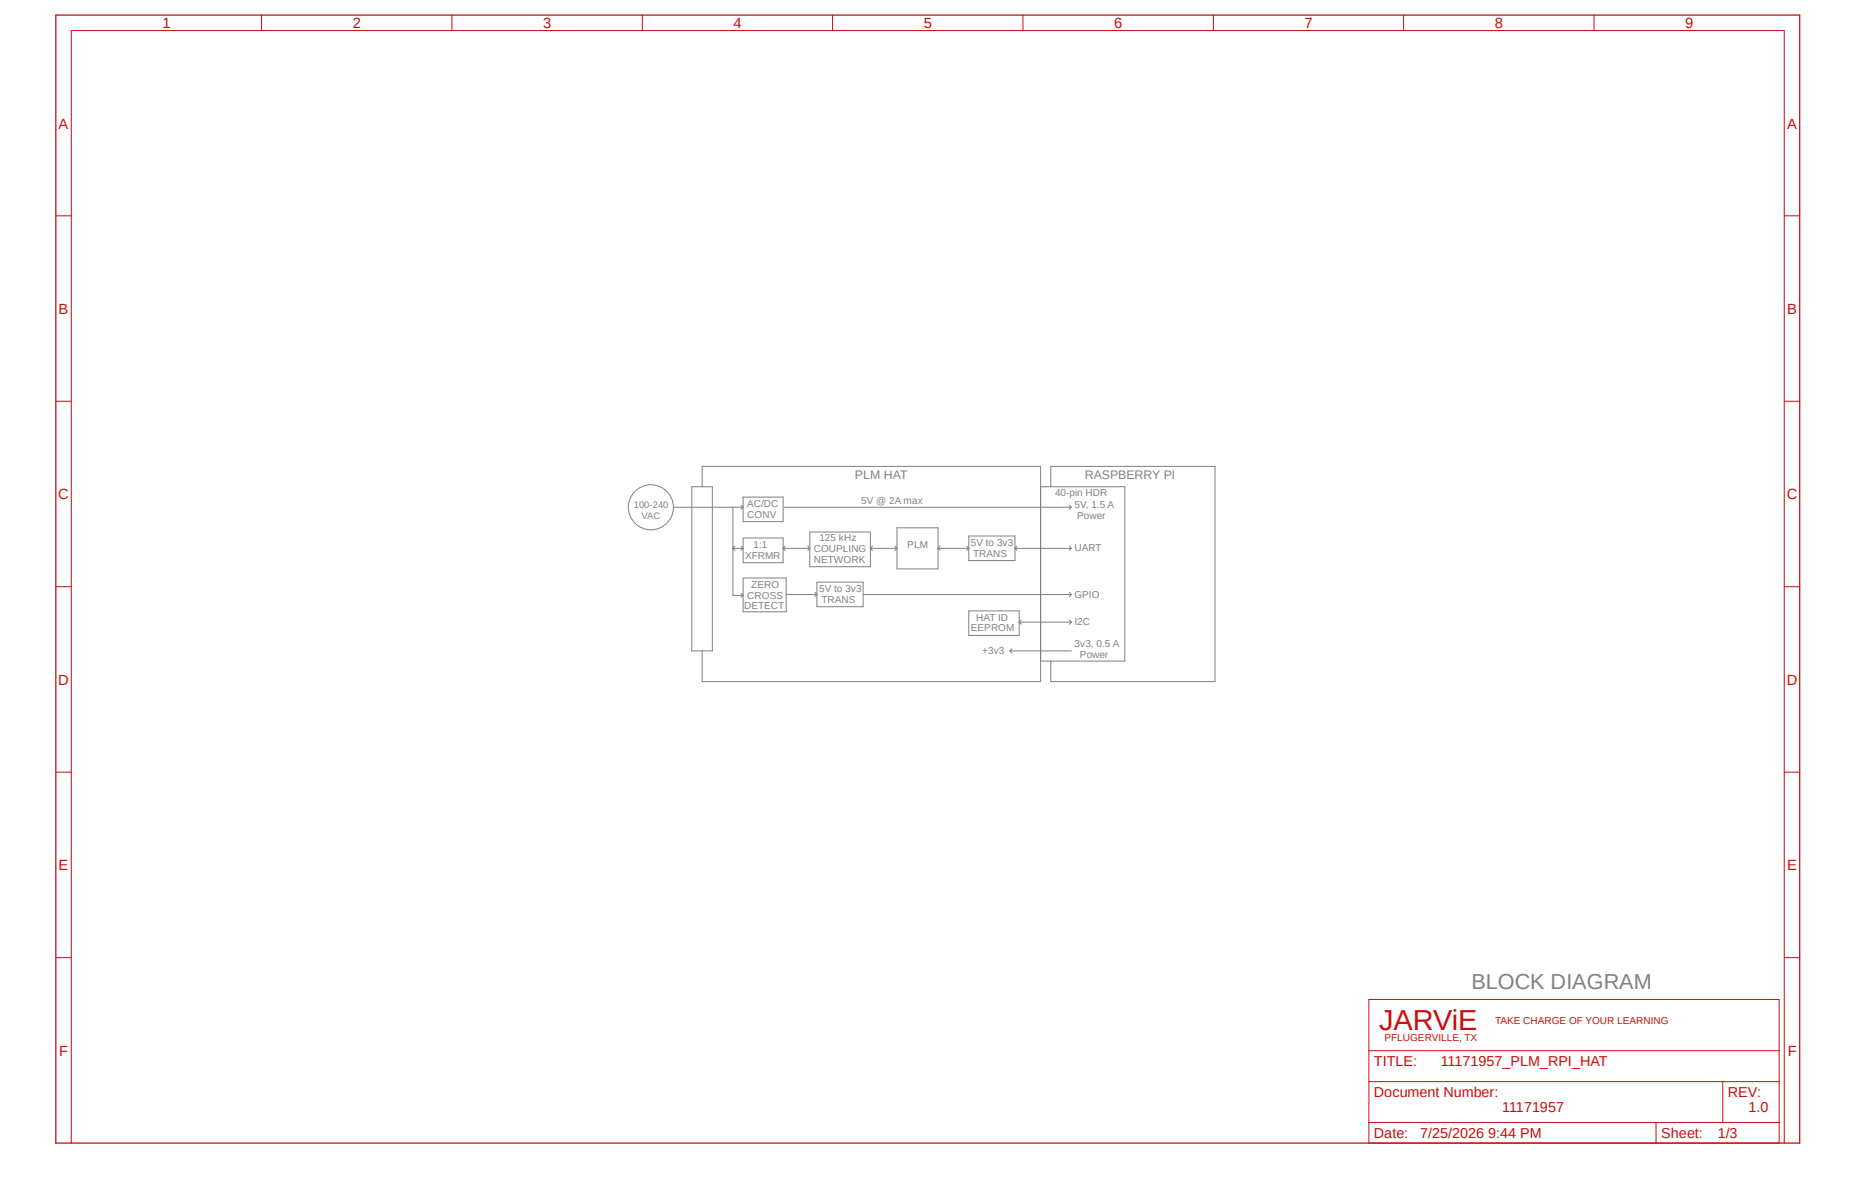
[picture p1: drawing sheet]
<svg xmlns="http://www.w3.org/2000/svg" width="432mm" height="279mm" viewBox="0 0 432 279" stroke-linecap="round" stroke-linejoin="round" font-family="sans-serif">
<path d="M12.5 3.2l406.8 263.5M419.3 3.2l-406.8 263.5" fill="none" stroke="#fff" stroke-width=".23"/>
<g fill="none" stroke="#808080" stroke-width=".23">
<path d="M156.8 118.1h16.2M161 113.3h4.8v38.3h-4.8zM163.4 113.3v-4.7h78.8v50.1h-78.8v-7.1M170.6 118.1v20.5h2.4M172.5 117.6l.5 .5M173 115.7h9.3v5.8h-9.3zM173 118.1l-.5 .5M182.5 118.1h66.9M242.2 113.3h19.6v40.6h-19.6M244.6 113.3v-4.7h38.2v50.1h-38.2v-4.8M248.9 117.6l.5 .5M249.4 118.1l-.5 .5"/>
<path d="M170.6 127.7h2.4M170.6 127.7l.5 .4M171.1 127.2l-.5 .5M172.5 127.2l.5 .5M172.5 138.2l.5 .4M173 125.3h9.3v5.7h-9.3zM173 134.6h10v7.9h-10zM173 127.7l-.5 .4M173 138.6l-.5 .5M182.3 127.7h6.2M182.3 127.7l.5 .4M182.8 127.2l-.5 .5"/>
<path d="M183 138.4h7.2M188 127.2l.5 .5M188.5 123.9h14.1v8.1h-14.1zM188.5 127.7l-.5 .4M189.7 137.9l.5 .5M190.2 135.6h10.7v5.7h-10.7zM190.2 138.4l-.5 .5M200.9 138.4h48.5M202.6 127.7h6.2M202.6 127.7l.5 .4M203.1 127.2l-.5 .5M208.3 127.2l.5 .5"/>
<path d="M208.8 122.9h9.6v9.6h-9.6zM208.8 127.7l-.5 .4M218.4 127.7h7.1M218.4 127.7l.4 .4M218.8 127.2l-.4 .5M225 127.2l.5 .5M225.5 124.8h10.8v5.7h-10.8zM225.5 127.7l-.5 .4M236.3 127.7h13.1M236.3 127.7l.4 .4M236.7 127.2l-.4 .5M248.9 127.2l.5 .5"/>
<path d="M248.9 137.9l.5 .5M249.4 127.7l-.5 .4M249.4 138.4l-.5 .5M225.5 142.2h11.7v5.8h-11.7zM235.1 151.6h14.3M235.1 151.6l.4 .4M235.5 151l-.4 .6M237.2 144.9h12.2M237.2 144.9l.5 .4M237.7 144.4l-.5 .5M248.9 144.4l.5 .5M249.4 144.9l-.5 .4"/>
<circle cx="151.5" cy="118.1" r="5.2"/>
</g>
<path d="M13 3.5h405.9v262.6h-405.9z" fill="none" stroke="#c90d0c" stroke-width=".3"/>
<g fill="none" stroke="#c90d0c" stroke-width=".23">
<path d="M60.9 3.5v3.6M105.2 3.5v3.6M149.5 3.5v3.6M193.8 3.5v3.6M238.1 3.5v3.6M282.4 3.5v3.6M326.7 3.5v3.6M371.1 3.5v3.6M13 50.2h3.6M415.3 50.2h3.6M13 93.4h3.6M415.3 93.4h3.6"/>
<path d="M13 136.6h3.6M415.3 136.6h3.6M13 179.8h3.6M415.3 179.8h3.6M13 223h3.6M318.6 232.7h95.5v33.4h-95.5zM415.3 223h3.6M318.6 251.8h95.5M318.6 244.6h95.5M401 251.8v9.6M16.6 266.1v-259h398.7v259M318.6 261.4h95.5"/>
<path d="M385.5 261.4v4.7"/>
</g>
<text font-size="6.7" fill="#c90d0c" x="321" y="239.9">JARViE</text>
<text font-size="5" fill="#808080" x="342.5" y="230.3">BLOCK DIAGRAM</text>
<g font-size="3.4" fill="#c90d0c">
<text x="37.8" y="6.5">1</text>
<text x="82.1" y="6.5">2</text>
<text x="126.4" y="6.5">3</text>
<text x="170.7" y="6.5">4</text>
<text x="215.1" y="6.5">5</text>
<text x="259.3" y="6.5">6</text>
<text x="303.7" y="6.5">7</text>
<text x="348" y="6.5">8</text>
<text x="392.3" y="6.5">9</text>
<text x="13.6" y="29.9">A</text>
<text x="416" y="29.9">A</text>
<text x="13.6" y="73.1">B</text>
<text x="416" y="73.1">B</text>
<text x="13.5" y="116.2">C</text>
<text x="415.9" y="116.2">C</text>
<text x="13.5" y="159.4">D</text>
<text x="415.9" y="159.4">D</text>
<text x="13.6" y="202.6">E</text>
<text x="416" y="202.6">E</text>
<text x="13.8" y="245.8">F</text>
<text x="416.1" y="245.8">F</text>
</g>
<g font-size="3.3" fill="#c90d0c">
<text x="319.8" y="248.2">TITLE:</text>
<text x="335.4" y="248.2">11171957_PLM_RPI_HAT</text>
<text x="319.8" y="255.4">Document Number:</text>
<text x="402.2" y="255.4">REV:</text>
<text x="349.7" y="259">11171957</text>
<text x="407" y="259">1.0</text>
<text x="319.8" y="265">Date:</text>
<text x="330.6" y="265">7/25/2026 9:44 PM</text>
<text x="386.7" y="265">Sheet:</text>
<text x="399.8" y="265">1/3</text>
</g>
<g font-size="2.9" fill="#808080">
<text x="199" y="111.4">PLM HAT</text>
<text x="252.5" y="111.4">RASPBERRY PI</text>
</g>
<g font-size="2.3" fill="#808080">
<text x="174" y="118.1">AC/DC</text>
<text x="200.5" y="117.4">5V @ 2A max</text>
<text x="245.6" y="115.5">40-pin HDR</text>
<text x="250.1" y="118.2">5V, 1.5 A</text>
<text x="174" y="120.5">CONV</text>
<text x="250.7" y="120.7">Power</text>
<text x="173.5" y="130.1">XFRMR</text>
<text x="175.4" y="127.6">1:1</text>
<text x="189.4" y="128.5">COUPLING</text>
<text x="189.4" y="131">NETWORK</text>
<text x="190.7" y="126">125 kHz</text>
<text x="211.2" y="127.7">PLM</text>
<text x="226" y="127.1">5V to 3v3</text>
<text x="226.6" y="129.6">TRANS</text>
<text x="250.1" y="128.4">UART</text>
<text x="174.9" y="137">ZERO</text>
<text x="190.7" y="137.8">5V to 3v3</text>
<text x="173.2" y="141.8">DETECT</text>
<text x="174" y="139.4">CROSS</text>
<text x="191.3" y="140.3">TRANS</text>
<text x="250.1" y="139.2">GPIO</text>
<text x="226" y="147">EEPROM</text>
<text x="227.3" y="144.5">HAT ID</text>
<text x="250.1" y="145.6">I2C</text>
<text x="228.6" y="152.3">+3v3</text>
<text x="250.1" y="150.7">3v3, 0.5 A</text>
<text x="251.4" y="153.2">Power</text>
</g>
<g font-size="2.3" fill="#c90d0c">
<text x="348" y="238.5">TAKE CHARGE OF YOUR LEARNING</text>
<text x="322.2" y="242.3">PFLUGERVILLE, TX</text>
</g>
<g font-size="2.2" fill="#808080">
<text x="147.5" y="118.4">100-240</text>
<text x="149.3" y="120.7">VAC</text>
</g>
</svg>
